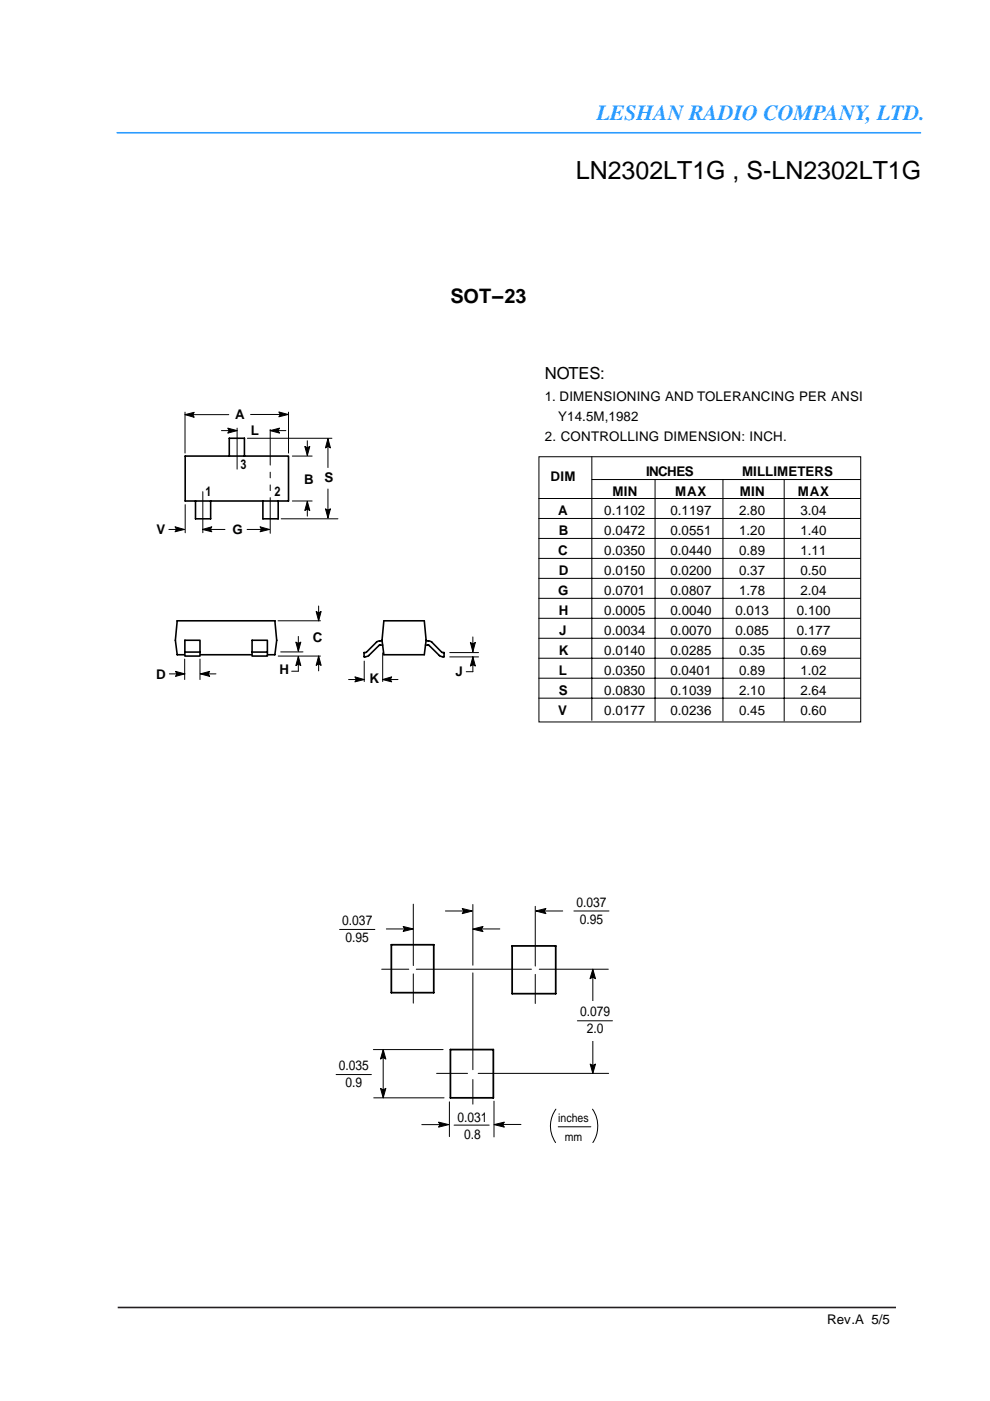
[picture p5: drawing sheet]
<svg xmlns="http://www.w3.org/2000/svg" width="210mm" height="297mm" viewBox="0 0 210 297" stroke-linecap="round" stroke-linejoin="round" font-family="sans-serif">
<g fill="none" stroke="#000" stroke-width=".21">
<path d="M114.3 96.8h68.2v56.3h-68.2zM125.5 96.8v56M114.2 105.7h68.3M114.2 109.9h68.3M114.2 114.2h68.3M114.2 118.4h68.3M125.5 101.7h57M138.9 101.7v51.2M153.3 101.7v51.2M166.3 101.6v51.3M114.2 122.6h68.3M114.2 126.9h68.3"/>
<path d="M114.2 131.1h68.3M114.2 135.3h68.3M114.2 139.6h68.3M114.2 143.8h68.3M114.2 148h68.3"/>
</g>
<path d="M39.3 96.7h21.9v9.5h-21.9zM48.6 96.7v-3.8h3.2v3.8M41.5 106.2v3.8h3.2v-3.8M55.7 106.2v3.8h3.3v-3.8M37.6 131.6h20.7l.4 4.1-.4 3.1h-20.7l-.4-3.1zM81.4 131.6l-.4 4.1 .4 3.1M90 131.6l.3 4.1-.3 3.1" fill="none" stroke="#000" stroke-width=".34"/>
<path d="M39.2 138.3h3.2zM39.2 135.7h3.2v3.4h-3.2z" fill-rule="evenodd" fill="#fff"/>
<path d="M39.2 135.7h3.2v3.4h-3.2zM39.2 138.3h3.2" fill="none" stroke="#000" stroke-width=".34"/>
<path d="M53.4 138.3h3.3zM53.4 135.7h3.3v3.4h-3.3z" fill-rule="evenodd" fill="#fff"/>
<path d="M53.4 135.7h3.3v3.4h-3.3zM53.4 138.3h3.3M81 135.9l-1 .1-2.3 2.3-.5 .1v.8l1-.2 2.3-2.2h.6M81.4 131.6h8.6M81.4 138.8h8.6M90.3 135.9h.8l.4 .2 2.2 2.2 .5 .1v.8l-1-.2-2.3-2.2h-.7" fill="none" stroke="#000" stroke-width=".34"/>
<g fill="none" stroke="#000" stroke-width=".21">
<path d="M39.2 87.9l2-.5-.3 .5 .3 .6zM39.2 87.4v8.7M39.2 87.9h9.3M47 91.3h3.3M48.3 90.8l2 .5-2 .5 .3-.5zM52.5 92.9h17.9M53.1 87.9h8M57.3 91.3l2-.5-.4 .5 .4 .5zM57.3 91.3h3.3M59.1 87.3l2 .6-2 .5 .3-.5zM61.2 87.4v8.7M62 96.7h4.2"/>
<path d="M64.6 94.7l.6 .2 .5-.2-.5 1.9zM65.2 93.5v3.1M69.5 93l.6 2-.6-.3-.5 .3zM69.5 93v6.1M35.8 112.3h3.3M37.1 111.7l2 .6-2 .4 .3-.4zM39.3 107v6M42.9 112.3l2-.6-.3 .6 .3 .4zM42.9 112.3h4.8M52.4 112.3h4.7M55.1 111.7l2 .6-2 .4 .4-.4zM59.6 110h12"/>
<path d="M62 106.2h4.2M65.2 106.3l.5 1.9-.5-.3-.6 .3zM65.2 106.3v3.1M69 107.9l.5 .3 .6-.3-.6 1.9zM69.5 103.7v6.1M39.2 139.7v4.4M42.4 139.7v4.4M58.9 131.6h9M59 139.1h8.9M59.5 138.2h4.7M62.7 136.1l.6 .3 .5-.3-.5 2zM63.3 139.2l.5 1.9-.5-.3-.6 .3z"/>
<path d="M63.3 134.9v3.2M63.3 139.2v3.1h-1.5M67 129.6l.6 .3 .5-.3-.5 2zM67.6 139.1l.5 2-.5-.3-.6 .3zM67.6 128.5v3.1M67.6 139.1v3.1M81.1 138.4v6.1M95.4 138.4h6.1M95.4 139.3h6.1M99.7 136.2l.6 .3 .5-.3-.5 2zM100.3 139.3l.5 1.9-.5-.3-.6 .3zM100.3 135v3.2"/>
<path d="M100.3 139.3v3.1h-1.5M35.9 142.9h3.3M37.2 142.3l2 .6-2 .5 .3-.5zM42.5 142.9l1.9-.6-.3 .6 .3 .5zM42.5 142.9h3.3M73.9 144.1h3.3M75.2 143.5l2 .6-2 .5 .4-.5zM77.2 140.2v4.3M81.1 144.1l1.9-.6-.2 .6 .2 .5zM81.1 144.1h3.3M72 197.1h7.5M81.9 197h5"/>
<path d="M85.5 196.4l2.1 .6-2.1 .5 .3-.5zM87.6 191.7v13M94.4 193.1h5M98 192.6l2.2 .5-2.2 .6 .3-.6zM100.2 197l2.2-.6-.3 .6 .3 .5zM100.3 191.8v12.8M101 197h5M113.5 192.2v12.6M113.6 193.1l2.1-.5-.3 .5 .3 .6zM114.3 193.1h5M121.7 193.1h7.4M80.9 205.5h5.8"/>
<path d="M87.6 206.5v6.2M88.3 205.5h24.4M100.3 206.3v20.5M113.5 206.6v6.2M114.3 205.5h14.7M125.7 205.5l.6 2-.6-.3-.6 .3zM125.7 205.5v22.1M79.2 222.5h14.7M79.2 232.8h15M80.7 230.8l.5 .3 .6-.3-.6 2zM81.2 222.5l.6 2-.6-.3-.5 .3zM81.2 222.5v10.3"/>
<path d="M89.4 238.4h5M92.6 227.6h6.5M93 237.9l2.1 .5-2.1 .6 .3-.6zM95.3 233.6v7.4M100.3 228.9v5.2M101.4 227.6h27.6M104.7 238.4l2.2-.5-.3 .5 .3 .6zM104.7 233.5v7.6M105.5 238.4h5M117.9 235.2a6.2 6.2 0 0 0-.1 7.1M118.4 238.9h6.9M125.1 225.6l.6 .3 .6-.3-.6 2z"/>
<path d="M125.6 235.2a6.4 6.4 0 0 1 .1 7.1"/>
</g>
<g fill="#000">
<path d="M39.2 87.9l2-.5-.3 .5 .3 .6z" fill-rule="evenodd"/>
<path d="M48.3 90.8l2 .5-2 .5 .3-.5z" fill-rule="evenodd"/>
<path d="M57.3 91.3l2-.5-.4 .5 .4 .5z" fill-rule="evenodd"/>
<path d="M59.1 87.3l2 .6-2 .5 .3-.5z" fill-rule="evenodd"/>
<path d="M64.6 94.7l.6 .2 .5-.2-.5 1.9z" fill-rule="evenodd"/>
<path d="M69.5 93l.6 2-.6-.3-.5 .3z" fill-rule="evenodd"/>
<path d="M37.1 111.7l2 .6-2 .4 .3-.4z" fill-rule="evenodd"/>
<path d="M42.9 112.3l2-.6-.3 .6 .3 .4z" fill-rule="evenodd"/>
<path d="M55.1 111.7l2 .6-2 .4 .4-.4z" fill-rule="evenodd"/>
<path d="M65.2 106.3l.5 1.9-.5-.3-.6 .3z" fill-rule="evenodd"/>
<path d="M69 107.9l.5 .3 .6-.3-.6 1.9z" fill-rule="evenodd"/>
<path d="M62.7 136.1l.6 .3 .5-.3-.5 2z" fill-rule="evenodd"/>
<path d="M67 129.6l.6 .3 .5-.3-.5 2z" fill-rule="evenodd"/>
<path d="M99.7 136.2l.6 .3 .5-.3-.5 2z" fill-rule="evenodd"/>
<path d="M37.2 142.3l2 .6-2 .5 .3-.5z" fill-rule="evenodd"/>
<path d="M42.5 142.9l1.9-.6-.3 .6 .3 .5z" fill-rule="evenodd"/>
<path d="M63.3 139.2l.5 1.9-.5-.3-.6 .3z" fill-rule="evenodd"/>
<path d="M67.6 139.1l.5 2-.5-.3-.6 .3z" fill-rule="evenodd"/>
<path d="M75.2 143.5l2 .6-2 .5 .4-.5z" fill-rule="evenodd"/>
<path d="M81.1 144.1l1.9-.6-.2 .6 .2 .5z" fill-rule="evenodd"/>
<path d="M100.3 139.3l.5 1.9-.5-.3-.6 .3z" fill-rule="evenodd"/>
<path d="M85.5 196.4l2.1 .6-2.1 .5 .3-.5z" fill-rule="evenodd"/>
<path d="M98 192.6l2.2 .6-2.2 .5 .3-.5z" fill-rule="evenodd"/>
<path d="M100.2 197l2.2-.6-.3 .6 .3 .5z" fill-rule="evenodd"/>
<path d="M113.6 193.2l2.1-.6-.3 .6 .3 .5z" fill-rule="evenodd"/>
<path d="M125.7 205.5l.6 2-.6-.3-.6 .3z" fill-rule="evenodd"/>
<path d="M80.7 230.8l.5 .3 .6-.3-.6 2z" fill-rule="evenodd"/>
<path d="M81.2 222.5l.6 2-.6-.3-.6 .3z" fill-rule="evenodd"/>
<path d="M93 237.9l2.1 .5-2.1 .6 .3-.6z" fill-rule="evenodd"/>
<path d="M104.7 238.4l2.2-.5-.3 .5 .3 .6z" fill-rule="evenodd"/>
<path d="M125.1 225.6l.6 .3 .6-.3-.6 2z" fill-rule="evenodd"/>
</g>
<path d="M50.3 90.8v8.7M43 104.2v8.8" fill="none" stroke="#000" stroke-width=".21" stroke-dasharray="8.7 1.7 1.4 1.7 1.4 1.7"/>
<path d="M57.3 91.1v22" fill="none" stroke="#000" stroke-width=".21" stroke-dasharray="7.6 1.5 1.2 1.5 1.2 1.5"/>
<path d="M83 200.3h9v10.2h-9zM108.6 200.6h9.2v10.1h-9.2zM95.5 222.5h9.1v10.3h-9.1z" fill="none" stroke="#000" stroke-width=".38"/>
<path d="M120.5 212.3h10.9v8.3h-10.9z" fill="#fff"/>
<path d="M122.4 216.4h7.5M71.3 227.8h7.4M96.3 238.5h7.4" fill="none" stroke="#000" stroke-width=".21"/>
<path d="M24.7 28.2h170.6" fill="none" stroke="#2b9cff" stroke-width=".34"/>
<path d="M25 277.2h165" fill="none" stroke="#231f20" stroke-width=".34"/>
<text font-size="5.3" x="122.1" y="37.9">LN2302LT1G , S-LN2302LT1G</text>
<text font-size="4.6" fill="#2b9cff" x="126.5" y="25.4">LESHAN RADIO COMPANY, LTD.</text>
<text font-size="4.2" x="95.5" y="64.2">SOT-23</text>
<text font-size="3.5" x="115.5" y="80.3">NOTES:</text>
<g font-size="2.9">
<text x="72.6" y="196.1">0.037</text>
<text x="122.2" y="192.2">0.037</text>
<text x="122.9" y="195.8">0.95</text>
<text x="73.3" y="199.7">0.95</text>
<text x="123" y="215.5">0.079</text>
<text x="124.4" y="219.1">2.0</text>
<text x="71.8" y="226.9">0.035</text>
<text x="73.2" y="230.5">0.9</text>
<text x="97" y="237.9">0.031</text>
<text x="98.4" y="241.5">0.8</text>
</g>
<g font-size="2.8">
<text x="49.9" y="88.8">A</text>
<text x="115.5" y="84.9">1. DIMENSIONING AND TOLERANCING PER ANSI</text>
<text x="118.3" y="89.2">Y14.5M,1982</text>
<text x="53.2" y="92.2">L</text>
<text x="115.5" y="93.4">2. CONTROLLING DIMENSION: INCH.</text>
<text x="51" y="99.4">3</text>
<text x="137" y="100.8">INCHES</text>
<text x="157.3" y="100.8">MILLIMETERS</text>
<text x="43.6" y="105.2">1</text>
<text x="58.2" y="105.2">2</text>
<text x="64.5" y="102.7">B</text>
<text x="68.8" y="102.2">S</text>
<text x="116.7" y="102.1">DIM</text>
<text x="129.9" y="105.1">MIN</text>
<text x="143.2" y="105.1">MAX</text>
<text x="156.9" y="105.1">MIN</text>
<text x="169.2" y="105.1">MAX</text>
<text x="33.2" y="113.2">V</text>
<text x="49.3" y="113.2">G</text>
<text x="118.3" y="109.3">A</text>
<text x="118.5" y="113.5">B</text>
<text x="128.1" y="113.5">0.0472</text>
<text x="128.1" y="109.3">0.1102</text>
<text x="142.1" y="113.5">0.0551</text>
<text x="142.1" y="109.3">0.1197</text>
<text x="156.7" y="113.5">1.20</text>
<text x="156.7" y="109.3">2.80</text>
<text x="169.7" y="109.3">3.04</text>
<text x="169.7" y="113.5">1.40</text>
<text x="118.3" y="117.8">C</text>
<text x="128.1" y="117.8">0.0350</text>
<text x="142.1" y="117.8">0.0440</text>
<text x="156.7" y="117.8">0.89</text>
<text x="169.7" y="117.8">1.11</text>
<text x="118.5" y="122">D</text>
<text x="128.1" y="122">0.0150</text>
<text x="142.1" y="122">0.0200</text>
<text x="156.7" y="122">0.37</text>
<text x="169.7" y="122">0.50</text>
<text x="118.3" y="126.2">G</text>
<text x="118.5" y="130.5">H</text>
<text x="128.1" y="126.2">0.0701</text>
<text x="128.1" y="130.5">0.0005</text>
<text x="142.1" y="126.2">0.0807</text>
<text x="142.1" y="130.5">0.0040</text>
<text x="155.9" y="130.5">0.013</text>
<text x="156.7" y="126.2">1.78</text>
<text x="168.9" y="130.5">0.100</text>
<text x="169.7" y="126.2">2.04</text>
<text x="66.3" y="136.1">C</text>
<text x="118.6" y="134.7">J</text>
<text x="128.1" y="134.7">0.0034</text>
<text x="142.1" y="134.7">0.0070</text>
<text x="155.9" y="134.7">0.085</text>
<text x="168.9" y="134.7">0.177</text>
<text x="33.1" y="143.9">D</text>
<text x="59.3" y="142.9">H</text>
<text x="96.6" y="143.4">J</text>
<text x="118.5" y="138.9">K</text>
<text x="118.5" y="143.2">L</text>
<text x="128.1" y="138.9">0.0140</text>
<text x="128.1" y="143.2">0.0350</text>
<text x="142.1" y="138.9">0.0285</text>
<text x="142.1" y="143.2">0.0401</text>
<text x="156.7" y="138.9">0.35</text>
<text x="156.7" y="143.2">0.89</text>
<text x="169.7" y="138.9">0.69</text>
<text x="169.7" y="143.2">1.02</text>
<text x="78.3" y="144.8">K</text>
<text x="118.5" y="147.4">S</text>
<text x="128.1" y="147.4">0.0830</text>
<text x="142.1" y="147.4">0.1039</text>
<text x="156.7" y="147.4">2.10</text>
<text x="169.7" y="147.4">2.64</text>
<text x="118.3" y="151.6">V</text>
<text x="128.1" y="151.6">0.0177</text>
<text x="142.1" y="151.6">0.0236</text>
<text x="156.7" y="151.6">0.45</text>
<text x="169.7" y="151.6">0.60</text>
<text x="175.4" y="280.7">Rev.A 5/5</text>
</g>
<g font-size="2.5">
<text x="118.4" y="238">inches</text>
<text x="119.8" y="242">mm</text>
</g>
</svg>
